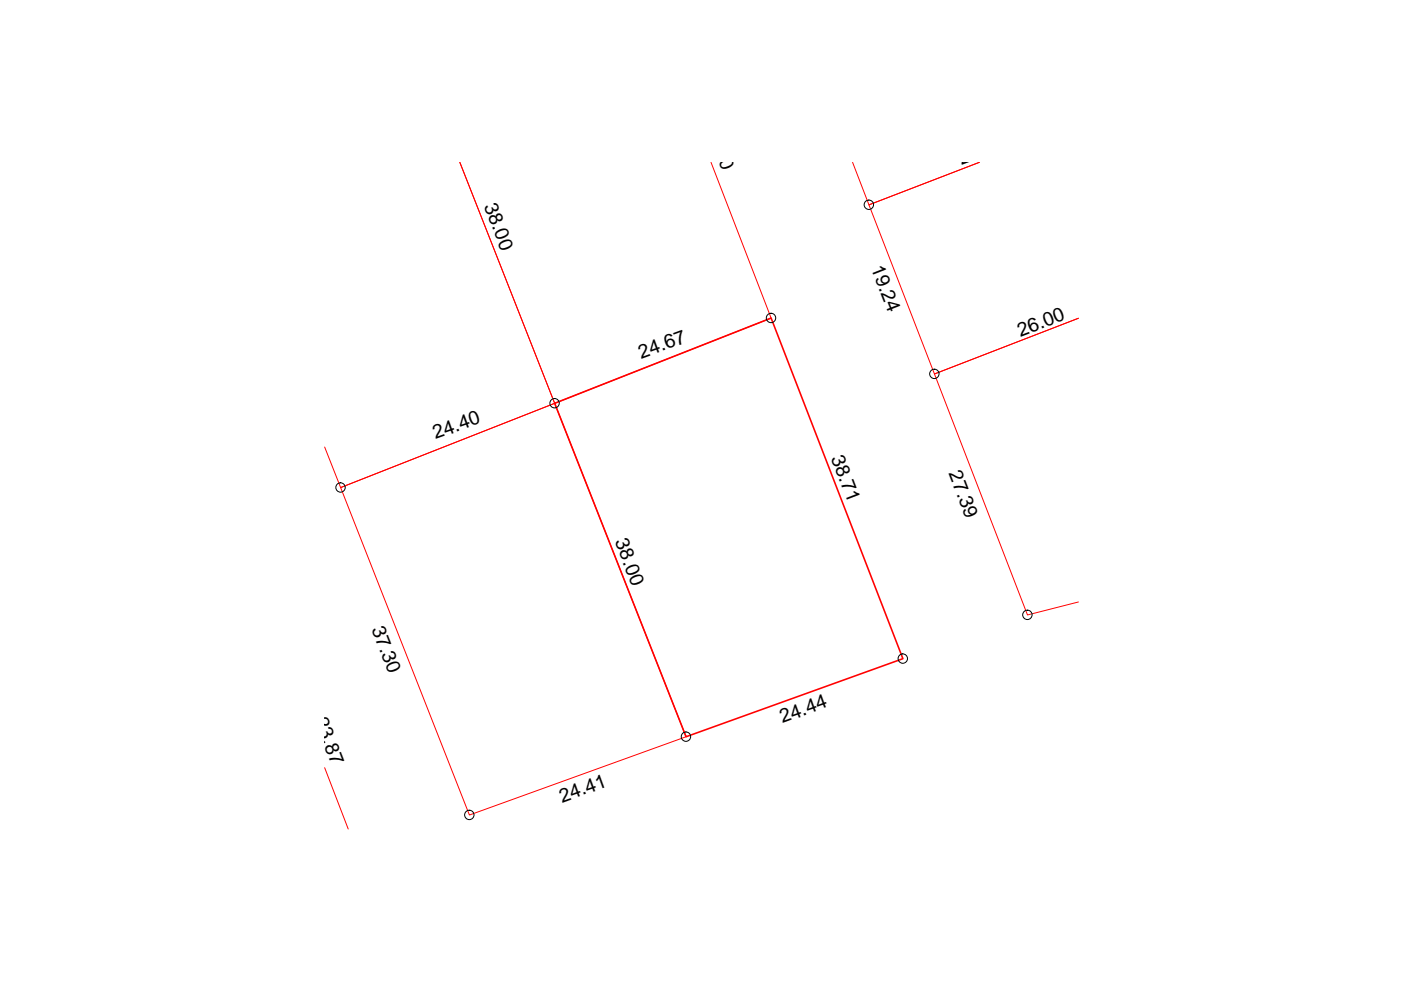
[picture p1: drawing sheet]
<svg xmlns="http://www.w3.org/2000/svg" width="297mm" height="210mm" viewBox="0 0 297 210" stroke-linecap="round" stroke-linejoin="round" font-family="sans-serif">
<path d="M150.7 34.4l12.8 33-45.9 18.1-20.1-51.1 20.1 51.1-45.4 17.9-3.4-8.6M180.8 34.4l3.4 9 23.4-9-23.4 9 13.9 35.9 30.5-11.8-30.5 11.8 19.7 51.1 10.8-2.8M72.2 103.4l45.4-17.9 27.9 70.7-46 16.6zM68.8 162.8l5 13" fill="none" stroke="#f00" stroke-width=".21"/>
<path d="M117.6 85.5l45.9-18.1 27.9 72.3-45.9 16.5z" fill="none" stroke="#f00" stroke-width=".34"/>
<g fill="none" stroke="#000" stroke-width=".21">
<circle cx="184.2" cy="43.4" r=".99"/>
<circle cx="163.5" cy="67.4" r=".99"/>
<circle cx="198.1" cy="79.3" r=".99"/>
<circle cx="117.6" cy="85.5" r=".99"/>
<circle cx="72.2" cy="103.4" r=".99"/>
<circle cx="191.4" cy="139.6" r=".99"/>
<circle cx="217.8" cy="130.4" r=".99"/>
<circle cx="145.4" cy="156.2" r=".99"/>
<circle cx="99.5" cy="172.8" r=".99"/>
</g>
<g font-size="4.1">
<text x="149.4" y="26.6" transform="rotate(69 149.4 26.6)">38.00</text>
<text x="203.8" y="35.1" transform="rotate(-21 203.8 35.1)">26.00</text>
<text x="102.6" y="43.7" transform="rotate(69 102.6 43.7)">38.00</text>
<text x="184.6" y="56.7" transform="rotate(69 184.6 56.7)">19.24</text>
<text x="216.4" y="71.5" transform="rotate(-21 216.4 71.5)">26.00</text>
<text x="136" y="76.1" transform="rotate(-20 136 76.1)">24.67</text>
<text x="92.3" y="93.1" transform="rotate(-20 92.3 93.1)">24.40</text>
<text x="176.1" y="97.1" transform="rotate(69 176.1 97.1)">38.71</text>
<text x="201.1" y="100.4" transform="rotate(69 201.1 100.4)">27.39</text>
<text x="130.3" y="114.8" transform="rotate(69 130.3 114.8)">38.00</text>
<text x="78.7" y="133.3" transform="rotate(69 78.7 133.3)">37.30</text>
<text x="66.7" y="152.7" transform="rotate(69 66.7 152.7)">23.87</text>
<text x="165.9" y="153.4" transform="rotate(-20 165.9 153.4)">24.44</text>
<text x="119.2" y="170.2" transform="rotate(-20 119.2 170.2)">24.41</text>
</g>
</svg>
